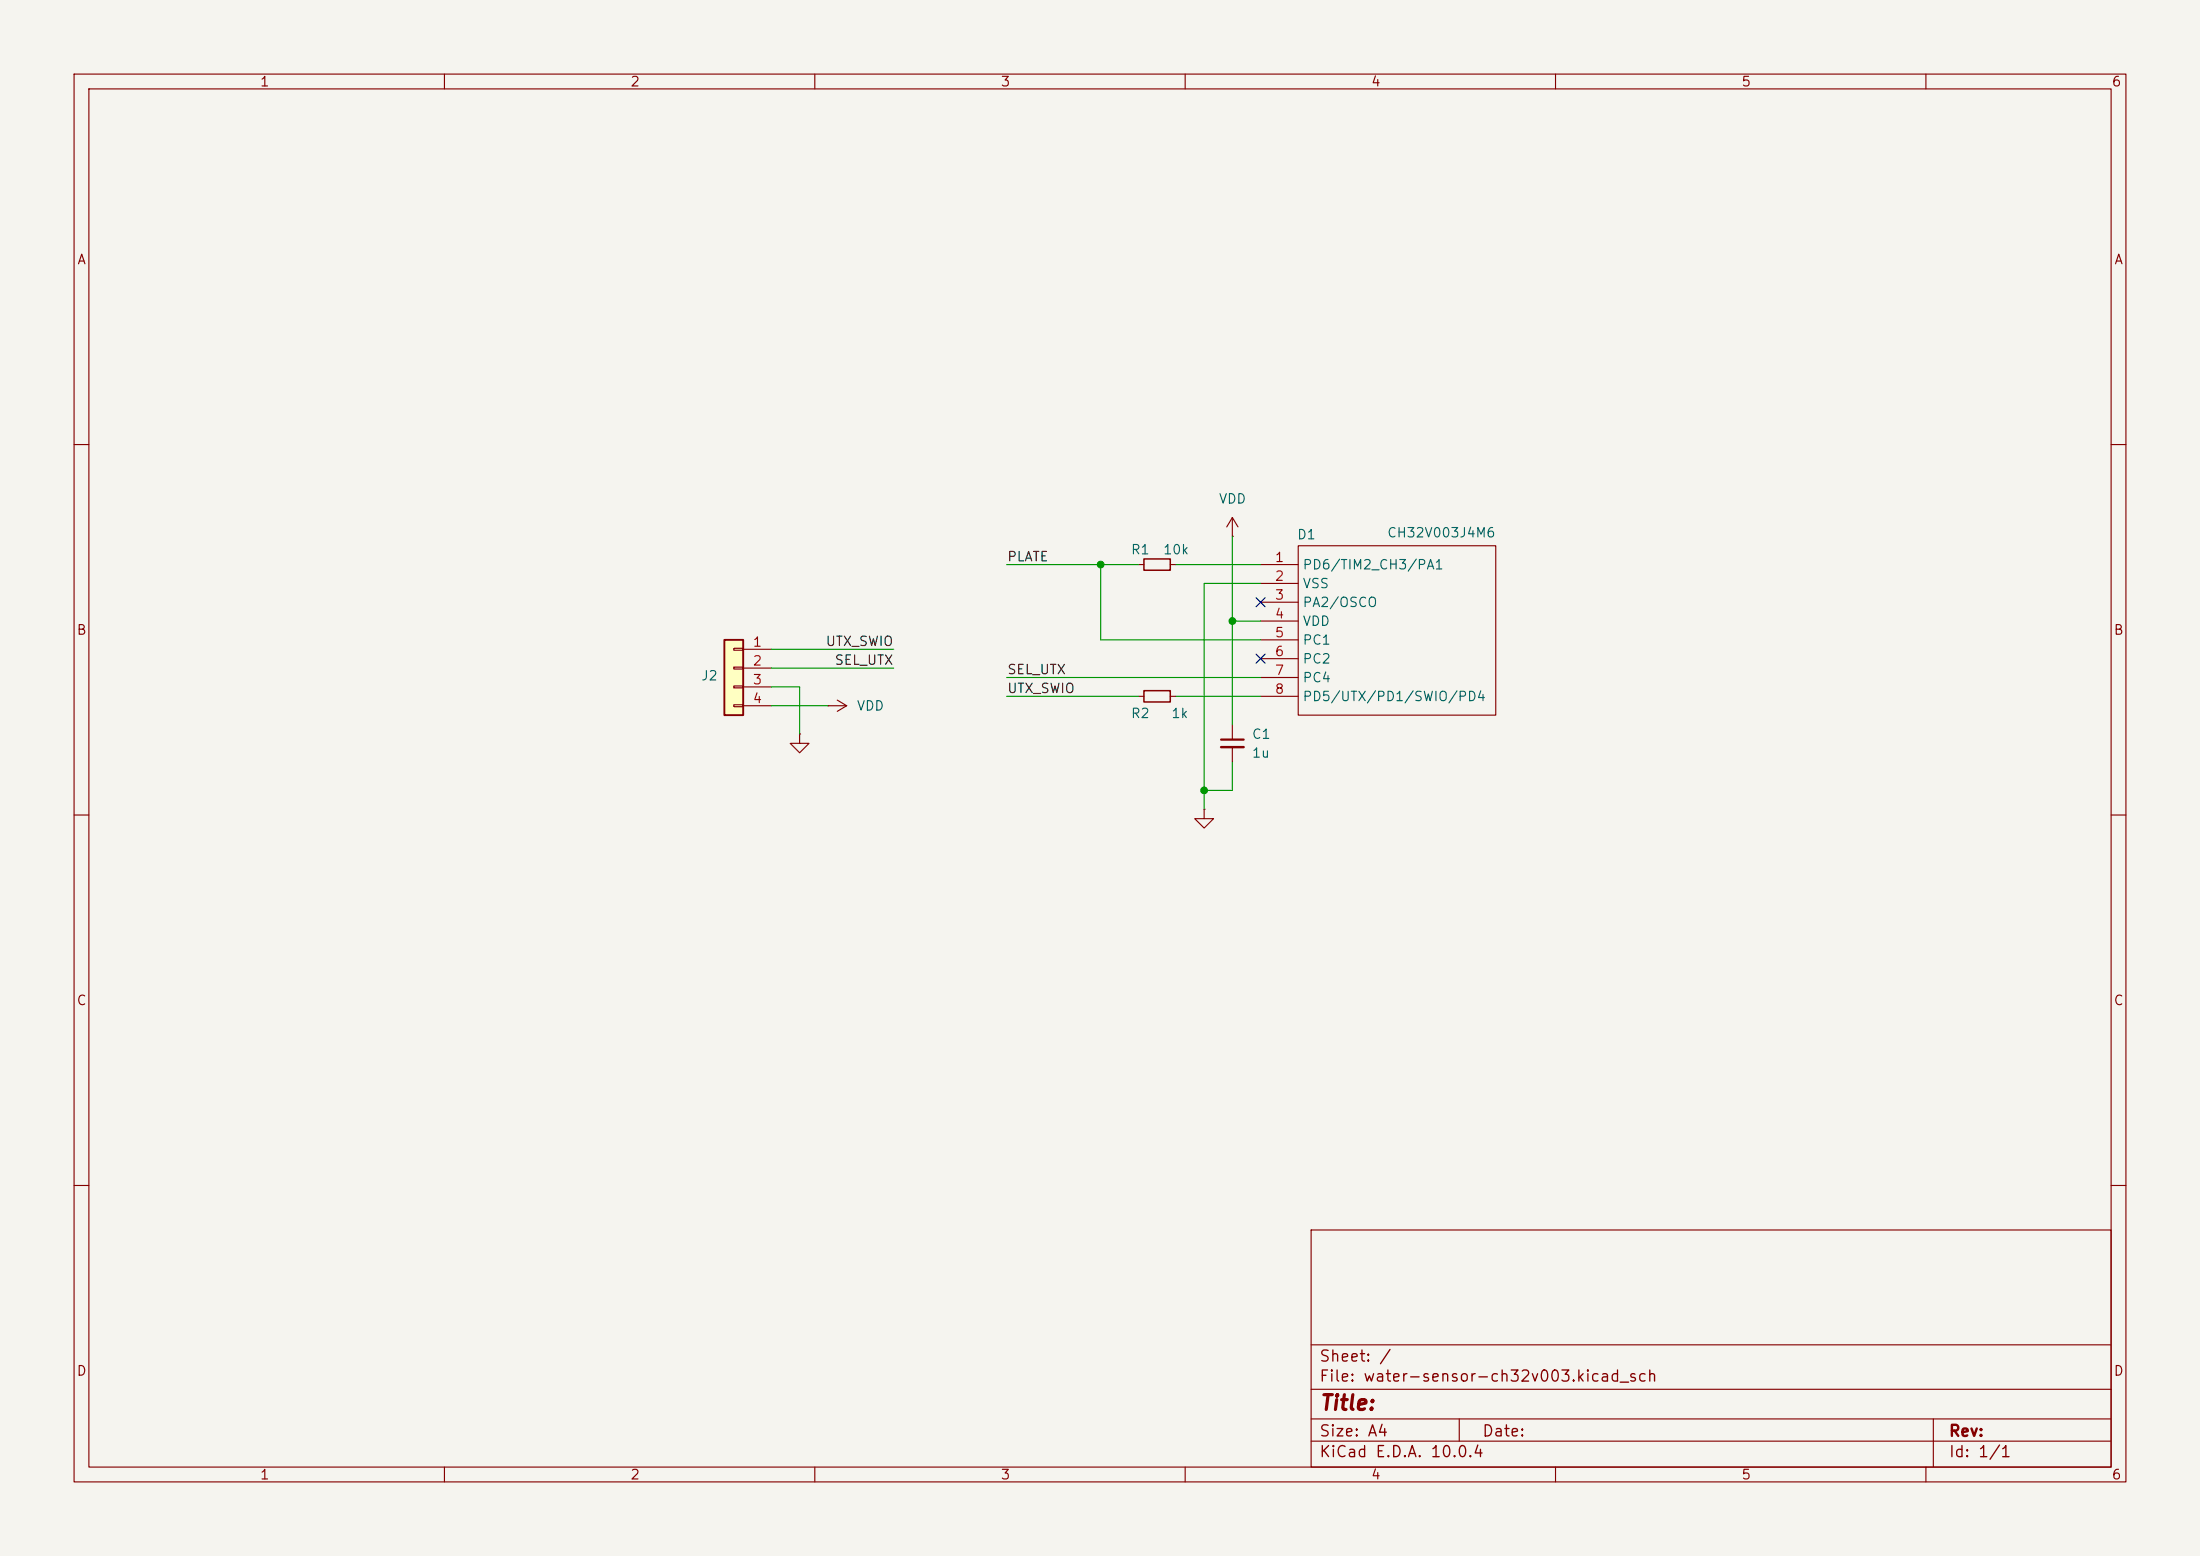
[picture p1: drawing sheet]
(kicad_sch
 (version 20260306)
 (generator "eeschema")
 (generator_version "10.0")
 (paper "A4")
 (lib_symbols
  (symbol "Connector_Generic:Conn_01x04"
   (pin_names
    (offset 1.016) (hide yes)) (exclude_from_sim no) (in_bom yes) (on_board yes)
   (in_pos_files yes)
   (duplicate_pin_numbers_are_jumpers no)
   (property "Reference" "J" (at 0 5.08 0) (show_name no) (do_not_autoplace no) (effects (font (size 1.27 1.27))))
   (property "Value" "Conn_01x04" (at 0 -7.62 0) (show_name no) (do_not_autoplace no) (effects (font (size 1.27 1.27))))
   (property "Footprint" "" (at 0 0 0) (show_name no) (do_not_autoplace no) (hide yes) (effects (font (size 1.27 1.27))))
   (property "Datasheet" "" (at 0 0 0) (show_name no) (do_not_autoplace no) (hide yes) (effects (font (size 1.27 1.27))))
   (property "Description" "Generic connector, single row, 01x04, script generated (kicad-library-utils/schlib/autogen/connector/)" (at 0 0 0) (show_name no) (do_not_autoplace no) (hide yes) (effects (font (size 1.27 1.27))))
   (symbol "Conn_01x04_1_1"
    (rectangle (start -1.27 3.81) (end 1.27 -6.35) (stroke (width 0.254) (type default)) (fill (type background)))
    (rectangle (start -1.27 2.667) (end 0 2.413) (stroke (width 0.1524) (type default)) (fill (type none)))
    (rectangle (start -1.27 0.127) (end 0 -0.127) (stroke (width 0.1524) (type default)) (fill (type none)))
    (rectangle (start -1.27 -2.413) (end 0 -2.667) (stroke (width 0.1524) (type default)) (fill (type none)))
    (rectangle (start -1.27 -4.953) (end 0 -5.207) (stroke (width 0.1524) (type default)) (fill (type none)))
    (pin passive line (at -5.08 2.54 0) (length 3.81) (name "Pin_1" (effects (font (size 1.27 1.27)))) (number "1" (effects (font (size 1.27 1.27)))))
    (pin passive line (at -5.08 0 0) (length 3.81) (name "Pin_2" (effects (font (size 1.27 1.27)))) (number "2" (effects (font (size 1.27 1.27)))))
    (pin passive line (at -5.08 -2.54 0) (length 3.81) (name "Pin_3" (effects (font (size 1.27 1.27)))) (number "3" (effects (font (size 1.27 1.27)))))
    (pin passive line (at -5.08 -5.08 0) (length 3.81) (name "Pin_4" (effects (font (size 1.27 1.27)))) (number "4" (effects (font (size 1.27 1.27))))))
   (embedded_fonts no))
  (symbol "Device:C_Small"
   (pin_numbers (hide yes))
   (pin_names
    (offset 0.254) (hide yes)) (exclude_from_sim no) (in_bom yes) (on_board yes)
   (in_pos_files yes)
   (duplicate_pin_numbers_are_jumpers no)
   (property "Reference" "C" (at 0.254 1.778 0) (show_name no) (do_not_autoplace no) (effects (font (size 1.27 1.27)) (justify left)))
   (property "Value" "C_Small" (at 0.254 -2.032 0) (show_name no) (do_not_autoplace no) (effects (font (size 1.27 1.27)) (justify left)))
   (property "Footprint" "" (at 0 0 0) (show_name no) (do_not_autoplace no) (hide yes) (effects (font (size 1.27 1.27))))
   (property "Datasheet" "" (at 0 0 0) (show_name no) (do_not_autoplace no) (hide yes) (effects (font (size 1.27 1.27))))
   (property "Description" "Unpolarized capacitor, small symbol" (at 0 0 0) (show_name no) (do_not_autoplace no) (hide yes) (effects (font (size 1.27 1.27))))
   (symbol "C_Small_0_1"
    (polyline (pts (xy -1.524 0.508) (xy 1.524 0.508)) (stroke (width 0.3048) (type default)) (fill (type none)))
    (polyline (pts (xy -1.524 -0.508) (xy 1.524 -0.508)) (stroke (width 0.3302) (type default)) (fill (type none))))
   (symbol "C_Small_1_1"
    (pin passive line (at 0 2.54 270) (length 2.032) (name "" (effects (font (size 1.27 1.27)))) (number "1" (effects (font (size 1.27 1.27)))))
    (pin passive line (at 0 -2.54 90) (length 2.032) (name "" (effects (font (size 1.27 1.27)))) (number "2" (effects (font (size 1.27 1.27))))))
   (embedded_fonts no))
  (symbol "Device:R_Small"
   (pin_numbers (hide yes))
   (pin_names
    (offset 0.254) (hide yes)) (exclude_from_sim no) (in_bom yes) (on_board yes)
   (in_pos_files yes)
   (duplicate_pin_numbers_are_jumpers no)
   (property "Reference" "R" (at 0 0 90) (show_name no) (do_not_autoplace no) (effects (font (size 1.016 1.016))))
   (property "Value" "R_Small" (at 1.778 0 90) (show_name no) (do_not_autoplace no) (effects (font (size 1.27 1.27))))
   (property "Footprint" "" (at 0 0 0) (show_name no) (do_not_autoplace no) (hide yes) (effects (font (size 1.27 1.27))))
   (property "Datasheet" "" (at 0 0 0) (show_name no) (do_not_autoplace no) (hide yes) (effects (font (size 1.27 1.27))))
   (property "Description" "Resistor, small symbol" (at 0 0 0) (show_name no) (do_not_autoplace no) (hide yes) (effects (font (size 1.27 1.27))))
   (symbol "R_Small_0_1"
    (rectangle (start -0.762 1.778) (end 0.762 -1.778) (stroke (width 0.2032) (type default)) (fill (type none))))
   (symbol "R_Small_1_1"
    (pin passive line (at 0 2.54 270) (length 0.762) (name "" (effects (font (size 1.27 1.27)))) (number "1" (effects (font (size 1.27 1.27)))))
    (pin passive line (at 0 -2.54 90) (length 0.762) (name "" (effects (font (size 1.27 1.27)))) (number "2" (effects (font (size 1.27 1.27))))))
   (embedded_fonts no))
  (symbol "local:CH32V003J4M6" (exclude_from_sim no) (in_bom yes) (on_board yes)
   (in_pos_files yes)
   (duplicate_pin_numbers_are_jumpers no)
   (property "Reference" "D" (at 0 1.27 0) (show_name no) (do_not_autoplace no) (effects (font (size 1.27 1.27))))
   (property "Value" "" (at 0 0 0) (show_name no) (do_not_autoplace no) (effects (font (size 1.27 1.27))))
   (property "Footprint" "" (at 0 0 0) (show_name no) (do_not_autoplace no) (hide yes) (effects (font (size 1.27 1.27))))
   (property "Datasheet" "" (at 0 0 0) (show_name no) (do_not_autoplace no) (hide yes) (effects (font (size 1.27 1.27))))
   (property "Description" "" (at 0 0 0) (show_name no) (do_not_autoplace no) (hide yes) (effects (font (size 1.27 1.27))))
   (symbol "CH32V003J4M6_0_1"
    (rectangle (start -12.7 0) (end 13.97 -22.86) (stroke (width 0) (type default)) (fill (type none))))
   (symbol "CH32V003J4M6_1_1"
    (pin bidirectional line (at -17.78 -2.54 0) (length 5.08) (name "PD6/TIM2_CH3/PA1" (effects (font (size 1.27 1.27)))) (number "1" (effects (font (size 1.27 1.27)))))
    (pin power_in line (at -17.78 -5.08 0) (length 5.08) (name "VSS" (effects (font (size 1.27 1.27)))) (number "2" (effects (font (size 1.27 1.27)))))
    (pin bidirectional line (at -17.78 -7.62 0) (length 5.08) (name "PA2/OSCO" (effects (font (size 1.27 1.27)))) (number "3" (effects (font (size 1.27 1.27)))))
    (pin power_in line (at -17.78 -10.16 0) (length 5.08) (name "VDD" (effects (font (size 1.27 1.27)))) (number "4" (effects (font (size 1.27 1.27)))))
    (pin bidirectional line (at -17.78 -12.7 0) (length 5.08) (name "PC1" (effects (font (size 1.27 1.27)))) (number "5" (effects (font (size 1.27 1.27)))))
    (pin bidirectional line (at -17.78 -15.24 0) (length 5.08) (name "PC2" (effects (font (size 1.27 1.27)))) (number "6" (effects (font (size 1.27 1.27)))))
    (pin bidirectional line (at -17.78 -17.78 0) (length 5.08) (name "PC4" (effects (font (size 1.27 1.27)))) (number "7" (effects (font (size 1.27 1.27)))))
    (pin bidirectional line (at -17.78 -20.32 0) (length 5.08) (name "PD5/UTX/PD1/SWIO/PD4" (effects (font (size 1.27 1.27)))) (number "8" (effects (font (size 1.27 1.27))))))
   (embedded_fonts no))
  (symbol "power:GND"
   (power global)
   (pin_numbers (hide yes))
   (pin_names
    (offset 0) (hide yes)) (exclude_from_sim no) (in_bom yes) (on_board yes)
   (in_pos_files yes)
   (duplicate_pin_numbers_are_jumpers no)
   (property "Reference" "#PWR" (at 0 -6.35 0) (show_name no) (do_not_autoplace no) (hide yes) (effects (font (size 1.27 1.27))))
   (property "Value" "GND" (at 0 -3.81 0) (show_name no) (do_not_autoplace no) (effects (font (size 1.27 1.27))))
   (property "Footprint" "" (at 0 0 0) (show_name no) (do_not_autoplace no) (hide yes) (effects (font (size 1.27 1.27))))
   (property "Datasheet" "" (at 0 0 0) (show_name no) (do_not_autoplace no) (hide yes) (effects (font (size 1.27 1.27))))
   (property "Description" "Power symbol creates a global label with name \"GND\" , ground" (at 0 0 0) (show_name no) (do_not_autoplace no) (hide yes) (effects (font (size 1.27 1.27))))
   (symbol "GND_0_1"
    (polyline (pts (xy 0 0) (xy 0 -1.27) (xy 1.27 -1.27) (xy 0 -2.54) (xy -1.27 -1.27) (xy 0 -1.27)) (stroke (width 0) (type default)) (fill (type none))))
   (symbol "GND_1_1"
    (pin power_in line (at 0 0 270) (length 0) (name "" (effects (font (size 1.27 1.27)))) (number "1" (effects (font (size 1.27 1.27))))))
   (embedded_fonts no))
  (symbol "power:VDD"
   (power global)
   (pin_numbers (hide yes))
   (pin_names
    (offset 0) (hide yes)) (exclude_from_sim no) (in_bom yes) (on_board yes)
   (in_pos_files yes)
   (duplicate_pin_numbers_are_jumpers no)
   (property "Reference" "#PWR" (at 0 -3.81 0) (show_name no) (do_not_autoplace no) (hide yes) (effects (font (size 1.27 1.27))))
   (property "Value" "VDD" (at 0 3.556 0) (show_name no) (do_not_autoplace no) (effects (font (size 1.27 1.27))))
   (property "Footprint" "" (at 0 0 0) (show_name no) (do_not_autoplace no) (hide yes) (effects (font (size 1.27 1.27))))
   (property "Datasheet" "" (at 0 0 0) (show_name no) (do_not_autoplace no) (hide yes) (effects (font (size 1.27 1.27))))
   (property "Description" "Power symbol creates a global label with name \"VDD\"" (at 0 0 0) (show_name no) (do_not_autoplace no) (hide yes) (effects (font (size 1.27 1.27))))
   (symbol "VDD_0_1"
    (polyline (pts (xy -0.762 1.27) (xy 0 2.54)) (stroke (width 0) (type default)) (fill (type none)))
    (polyline (pts (xy 0 2.54) (xy 0.762 1.27)) (stroke (width 0) (type default)) (fill (type none)))
    (polyline (pts (xy 0 0) (xy 0 2.54)) (stroke (width 0) (type default)) (fill (type none))))
   (symbol "VDD_1_1"
    (pin power_in line (at 0 0 90) (length 0) (name "" (effects (font (size 1.27 1.27)))) (number "1" (effects (font (size 1.27 1.27))))))
   (embedded_fonts no)))
 (junction
  (at 162.56 106.68)
  (diameter 0)
  (color 0 0 0 0))
 (junction
  (at 148.59 76.2)
  (diameter 0)
  (color 0 0 0 0))
 (junction
  (at 166.37 83.82)
  (diameter 0)
  (color 0 0 0 0))
 (no_connect
  (at 170.18 81.28))
 (no_connect
  (at 170.18 88.9))
 (wire
  (pts (xy 158.75 76.2) (xy 170.18 76.2))
  (stroke (width 0) (type default)))
 (wire
  (pts (xy 107.95 92.71) (xy 107.95 99.06))
  (stroke (width 0) (type default)))
 (wire
  (pts (xy 166.37 83.82) (xy 166.37 97.79))
  (stroke (width 0) (type default)))
 (wire
  (pts (xy 135.89 91.44) (xy 170.18 91.44))
  (stroke (width 0) (type default)))
 (wire
  (pts (xy 166.37 83.82) (xy 170.18 83.82))
  (stroke (width 0) (type default)))
 (wire
  (pts (xy 104.14 92.71) (xy 107.95 92.71))
  (stroke (width 0) (type default)))
 (wire
  (pts (xy 162.56 78.74) (xy 170.18 78.74))
  (stroke (width 0) (type default)))
 (wire
  (pts (xy 135.89 93.98) (xy 153.67 93.98))
  (stroke (width 0) (type default)))
 (wire
  (pts (xy 148.59 76.2) (xy 153.67 76.2))
  (stroke (width 0) (type default)))
 (wire
  (pts (xy 135.89 76.2) (xy 148.59 76.2))
  (stroke (width 0) (type default)))
 (wire
  (pts (xy 104.14 87.63) (xy 120.65 87.63))
  (stroke (width 0) (type default)))
 (wire
  (pts (xy 148.59 86.36) (xy 148.59 76.2))
  (stroke (width 0) (type default)))
 (wire
  (pts (xy 104.14 95.25) (xy 111.76 95.25))
  (stroke (width 0) (type default)))
 (wire
  (pts (xy 162.56 109.22) (xy 162.56 106.68))
  (stroke (width 0) (type default)))
 (wire
  (pts (xy 170.18 86.36) (xy 148.59 86.36))
  (stroke (width 0) (type default)))
 (wire
  (pts (xy 166.37 102.87) (xy 166.37 106.68))
  (stroke (width 0) (type default)))
 (wire
  (pts (xy 166.37 72.39) (xy 166.37 83.82))
  (stroke (width 0) (type default)))
 (wire
  (pts (xy 158.75 93.98) (xy 170.18 93.98))
  (stroke (width 0) (type default)))
 (wire
  (pts (xy 104.14 90.17) (xy 120.65 90.17))
  (stroke (width 0) (type default)))
 (wire
  (pts (xy 166.37 106.68) (xy 162.56 106.68))
  (stroke (width 0) (type default)))
 (wire
  (pts (xy 162.56 106.68) (xy 162.56 78.74))
  (stroke (width 0) (type default)))
 (label "UTX_SWIO"
  (at 120.65 87.63 180)
  (effects (font (size 1.27 1.27)) (justify right bottom)))
 (label "SEL_UTX"
  (at 120.65 90.17 180)
  (effects (font (size 1.27 1.27)) (justify right bottom)))
 (label "SEL_UTX"
  (at 135.89 91.44 0)
  (effects (font (size 1.27 1.27)) (justify left bottom)))
 (label "UTX_SWIO"
  (at 135.89 93.98 0)
  (effects (font (size 1.27 1.27)) (justify left bottom)))
 (label "PLATE"
  (at 135.89 76.2 0)
  (effects (font (size 1.27 1.27)) (justify left bottom)))
 (symbol
  (lib_id "power:GND")
  (at 107.95 99.06 0)
  (unit 1)
  (body_style 1)
  (exclude_from_sim no)
  (in_bom yes)
  (on_board yes)
  (in_pos_files yes)
  (dnp no)
  (fields_autoplaced yes)
  (property "Reference" "#PWR03" (at 107.95 105.41 0) (hide yes) (show_name no) (do_not_autoplace no) (effects (font (size 1.27 1.27))))
  (property "Value" "GND" (at 107.95 104.14 0) (hide yes) (show_name no) (do_not_autoplace no) (effects (font (size 1.27 1.27))))
  (property "Footprint" "" (at 107.95 99.06 0) (hide yes) (show_name no) (do_not_autoplace no) (effects (font (size 1.27 1.27))))
  (property "Datasheet" "" (at 107.95 99.06 0) (hide yes) (show_name no) (do_not_autoplace no) (effects (font (size 1.27 1.27))))
  (property "Description" "Power symbol creates a global label with name \"GND\" , ground" (at 107.95 99.06 0) (hide yes) (show_name no) (do_not_autoplace no) (effects (font (size 1.27 1.27))))
  (pin "1"))
 (symbol
  (lib_id "power:GND")
  (at 162.56 109.22 0)
  (unit 1)
  (body_style 1)
  (exclude_from_sim no)
  (in_bom yes)
  (on_board yes)
  (in_pos_files yes)
  (dnp no)
  (fields_autoplaced yes)
  (property "Reference" "#PWR01" (at 162.56 115.57 0) (hide yes) (show_name no) (do_not_autoplace no) (effects (font (size 1.27 1.27))))
  (property "Value" "GND" (at 162.56 114.3 0) (hide yes) (show_name no) (do_not_autoplace no) (effects (font (size 1.27 1.27))))
  (property "Footprint" "" (at 162.56 109.22 0) (hide yes) (show_name no) (do_not_autoplace no) (effects (font (size 1.27 1.27))))
  (property "Datasheet" "" (at 162.56 109.22 0) (hide yes) (show_name no) (do_not_autoplace no) (effects (font (size 1.27 1.27))))
  (property "Description" "Power symbol creates a global label with name \"GND\" , ground" (at 162.56 109.22 0) (hide yes) (show_name no) (do_not_autoplace no) (effects (font (size 1.27 1.27))))
  (pin "1"))
 (symbol
  (lib_id "Device:C_Small")
  (at 166.37 100.33 0)
  (unit 1)
  (body_style 1)
  (exclude_from_sim no)
  (in_bom yes)
  (on_board yes)
  (in_pos_files yes)
  (dnp no)
  (fields_autoplaced yes)
  (property "Reference" "C1" (at 168.91 99.0662 0) (show_name no) (do_not_autoplace no) (effects (font (size 1.27 1.27)) (justify left)))
  (property "Value" "1u" (at 168.91 101.6062 0) (show_name no) (do_not_autoplace no) (effects (font (size 1.27 1.27)) (justify left)))
  (property "Footprint" "Capacitor_SMD:C_0805_2012Metric_Pad1.18x1.45mm_HandSolder" (at 166.37 100.33 0) (hide yes) (show_name no) (do_not_autoplace no) (effects (font (size 1.27 1.27))))
  (property "Datasheet" "" (at 166.37 100.33 0) (hide yes) (show_name no) (do_not_autoplace no) (effects (font (size 1.27 1.27))))
  (property "Description" "Unpolarized capacitor, small symbol" (at 166.37 100.33 0) (hide yes) (show_name no) (do_not_autoplace no) (effects (font (size 1.27 1.27))))
  (pin "2")
  (pin "1"))
 (symbol
  (lib_id "Device:R_Small")
  (at 156.21 76.2 90)
  (unit 1)
  (body_style 1)
  (exclude_from_sim no)
  (in_bom yes)
  (on_board yes)
  (in_pos_files yes)
  (dnp no)
  (property "Reference" "R1" (at 153.924 74.168 90) (show_name no) (do_not_autoplace no) (effects (font (size 1.27 1.27))))
  (property "Value" "10k" (at 158.75 74.168 90) (show_name no) (do_not_autoplace no) (effects (font (size 1.27 1.27))))
  (property "Footprint" "Resistor_SMD:R_0805_2012Metric_Pad1.20x1.40mm_HandSolder" (at 156.21 76.2 0) (hide yes) (show_name no) (do_not_autoplace no) (effects (font (size 1.27 1.27))))
  (property "Datasheet" "" (at 156.21 76.2 0) (hide yes) (show_name no) (do_not_autoplace no) (effects (font (size 1.27 1.27))))
  (property "Description" "Resistor, small symbol" (at 156.21 76.2 0) (hide yes) (show_name no) (do_not_autoplace no) (effects (font (size 1.27 1.27))))
  (pin "1")
  (pin "2"))
 (symbol
  (lib_id "power:VDD")
  (at 166.37 72.39 0)
  (unit 1)
  (body_style 1)
  (exclude_from_sim no)
  (in_bom yes)
  (on_board yes)
  (in_pos_files yes)
  (dnp no)
  (fields_autoplaced yes)
  (property "Reference" "#PWR02" (at 166.37 76.2 0) (hide yes) (show_name no) (do_not_autoplace no) (effects (font (size 1.27 1.27))))
  (property "Value" "VDD" (at 166.37 67.31 0) (show_name no) (do_not_autoplace no) (effects (font (size 1.27 1.27))))
  (property "Footprint" "" (at 166.37 72.39 0) (hide yes) (show_name no) (do_not_autoplace no) (effects (font (size 1.27 1.27))))
  (property "Datasheet" "" (at 166.37 72.39 0) (hide yes) (show_name no) (do_not_autoplace no) (effects (font (size 1.27 1.27))))
  (property "Description" "Power symbol creates a global label with name \"VDD\"" (at 166.37 72.39 0) (hide yes) (show_name no) (do_not_autoplace no) (effects (font (size 1.27 1.27))))
  (pin "1"))
 (symbol
  (lib_id "Connector_Generic:Conn_01x04")
  (at 99.06 90.17 0)
  (mirror y)
  (unit 1)
  (body_style 1)
  (exclude_from_sim no)
  (in_bom yes)
  (on_board yes)
  (in_pos_files yes)
  (dnp no)
  (property "Reference" "J2" (at 95.758 91.186 0) (show_name no) (do_not_autoplace no) (effects (font (size 1.27 1.27))))
  (property "Value" "Conn_01x04" (at 99.06 83.82 0) (hide yes) (show_name no) (do_not_autoplace no) (effects (font (size 1.27 1.27))))
  (property "Footprint" "water-sensor-ch32v003:CONN4" (at 99.06 90.17 0) (hide yes) (show_name no) (do_not_autoplace no) (effects (font (size 1.27 1.27))))
  (property "Datasheet" "" (at 99.06 90.17 0) (hide yes) (show_name no) (do_not_autoplace no) (effects (font (size 1.27 1.27))))
  (property "Description" "Generic connector, single row, 01x04, script generated (kicad-library-utils/schlib/autogen/connector/)" (at 99.06 90.17 0) (hide yes) (show_name no) (do_not_autoplace no) (effects (font (size 1.27 1.27))))
  (pin "3")
  (pin "1")
  (pin "2")
  (pin "4"))
 (symbol
  (lib_id "local:CH32V003J4M6")
  (at 187.96 73.66 0)
  (unit 1)
  (body_style 1)
  (exclude_from_sim no)
  (in_bom yes)
  (on_board yes)
  (in_pos_files yes)
  (dnp no)
  (property "Reference" "D1" (at 175.006 72.136 0) (show_name no) (do_not_autoplace no) (effects (font (size 1.27 1.27)) (justify left)))
  (property "Value" "CH32V003J4M6" (at 194.564 71.882 0) (show_name no) (do_not_autoplace no) (effects (font (size 1.27 1.27))))
  (property "Footprint" "Package_SO:SOIC-8_3.9x4.9mm_P1.27mm" (at 187.96 73.66 0) (hide yes) (show_name no) (do_not_autoplace no) (effects (font (size 1.27 1.27))))
  (property "Datasheet" "" (at 187.96 73.66 0) (hide yes) (show_name no) (do_not_autoplace no) (effects (font (size 1.27 1.27))))
  (property "Description" "" (at 187.96 73.66 0) (hide yes) (show_name no) (do_not_autoplace no) (effects (font (size 1.27 1.27))))
  (pin "4")
  (pin "5")
  (pin "6")
  (pin "8")
  (pin "1")
  (pin "7")
  (pin "3")
  (pin "2"))
 (symbol
  (lib_id "Device:R_Small")
  (at 156.21 93.98 90)
  (unit 1)
  (body_style 1)
  (exclude_from_sim no)
  (in_bom yes)
  (on_board yes)
  (in_pos_files yes)
  (dnp no)
  (property "Reference" "R2" (at 153.924 96.266 90) (show_name no) (do_not_autoplace no) (effects (font (size 1.27 1.27))))
  (property "Value" "1k" (at 159.258 96.266 90) (show_name no) (do_not_autoplace no) (effects (font (size 1.27 1.27))))
  (property "Footprint" "Resistor_SMD:R_0805_2012Metric_Pad1.20x1.40mm_HandSolder" (at 156.21 93.98 0) (hide yes) (show_name no) (do_not_autoplace no) (effects (font (size 1.27 1.27))))
  (property "Datasheet" "" (at 156.21 93.98 0) (hide yes) (show_name no) (do_not_autoplace no) (effects (font (size 1.27 1.27))))
  (property "Description" "Resistor, small symbol" (at 156.21 93.98 0) (hide yes) (show_name no) (do_not_autoplace no) (effects (font (size 1.27 1.27))))
  (pin "1")
  (pin "2"))
 (symbol
  (lib_id "power:VDD")
  (at 111.76 95.25 270)
  (unit 1)
  (body_style 1)
  (exclude_from_sim no)
  (in_bom yes)
  (on_board yes)
  (in_pos_files yes)
  (dnp no)
  (fields_autoplaced yes)
  (property "Reference" "#PWR04" (at 107.95 95.25 0) (hide yes) (show_name no) (do_not_autoplace no) (effects (font (size 1.27 1.27))))
  (property "Value" "VDD" (at 115.57 95.2499 90) (show_name no) (do_not_autoplace no) (effects (font (size 1.27 1.27)) (justify left)))
  (property "Footprint" "" (at 111.76 95.25 0) (hide yes) (show_name no) (do_not_autoplace no) (effects (font (size 1.27 1.27))))
  (property "Datasheet" "" (at 111.76 95.25 0) (hide yes) (show_name no) (do_not_autoplace no) (effects (font (size 1.27 1.27))))
  (property "Description" "Power symbol creates a global label with name \"VDD\"" (at 111.76 95.25 0) (hide yes) (show_name no) (do_not_autoplace no) (effects (font (size 1.27 1.27))))
  (pin "1"))
 (sheet_instances
  (path ""
   (page "1")))
 (embedded_fonts no))
